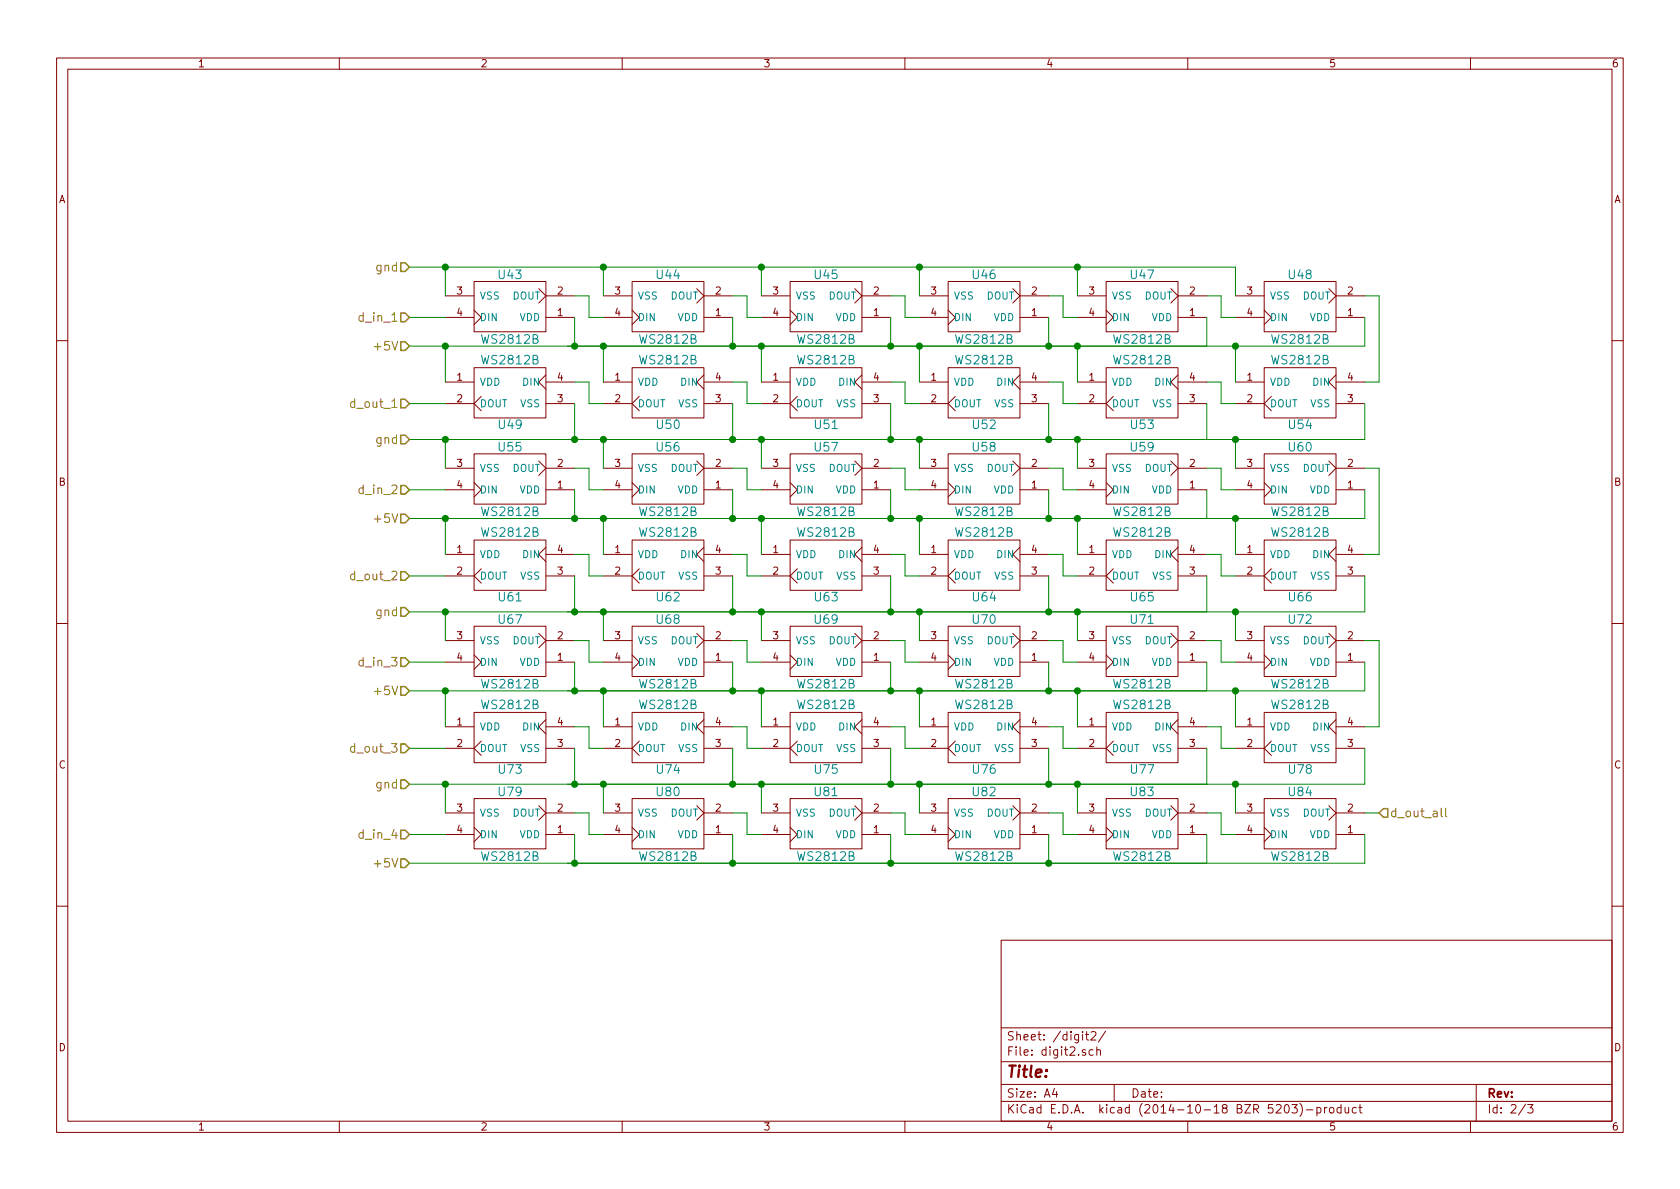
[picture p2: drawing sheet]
EESchema Schematic File Version 2
LIBS:power
LIBS:device
LIBS:transistors
LIBS:conn
LIBS:linear
LIBS:regul
LIBS:74xx
LIBS:cmos4000
LIBS:adc-dac
LIBS:memory
LIBS:xilinx
LIBS:special
LIBS:microcontrollers
LIBS:dsp
LIBS:microchip
LIBS:analog_switches
LIBS:motorola
LIBS:texas
LIBS:intel
LIBS:audio
LIBS:interface
LIBS:digital-audio
LIBS:philips
LIBS:display
LIBS:cypress
LIBS:siliconi
LIBS:opto
LIBS:atmel
LIBS:contrib
LIBS:valves
LIBS:kicadlib
LIBS:rgb_banner-cache
EELAYER 25 0
EELAYER END
$Descr A4 11693 8268
encoding utf-8
Sheet 2 3
Title ""
Date ""
Rev ""
Comp ""
Comment1 ""
Comment2 ""
Comment3 ""
Comment4 ""
$EndDescr
$Comp
L WS2812B U43
U 1 1
P 3550 2150
F 0 "U43" H 3550 1900 60  0000 C CNN
F 1 "WS2812B" H 3550 2350 60  0000 C CNN
F 2 "kicadlib:WS2812B_SMD_5050" H 3850 2000 60  0001 C CNN
F 3 "" H 3850 2000 60  0000 C CNN
	1    3550 2150
	-1   0    0    1   
$EndComp
$Comp
L WS2812B U44
U 1 1
P 4650 2150
F 0 "U44" H 4650 1900 60  0000 C CNN
F 1 "WS2812B" H 4650 2350 60  0000 C CNN
F 2 "kicadlib:WS2812B_SMD_5050" H 4950 2000 60  0001 C CNN
F 3 "" H 4950 2000 60  0000 C CNN
	1    4650 2150
	-1   0    0    1   
$EndComp
$Comp
L WS2812B U45
U 1 1
P 5750 2150
F 0 "U45" H 5750 1900 60  0000 C CNN
F 1 "WS2812B" H 5750 2350 60  0000 C CNN
F 2 "kicadlib:WS2812B_SMD_5050" H 6050 2000 60  0001 C CNN
F 3 "" H 6050 2000 60  0000 C CNN
	1    5750 2150
	-1   0    0    1   
$EndComp
$Comp
L WS2812B U46
U 1 1
P 6850 2150
F 0 "U46" H 6850 1900 60  0000 C CNN
F 1 "WS2812B" H 6850 2350 60  0000 C CNN
F 2 "kicadlib:WS2812B_SMD_5050" H 7150 2000 60  0001 C CNN
F 3 "" H 7150 2000 60  0000 C CNN
	1    6850 2150
	-1   0    0    1   
$EndComp
$Comp
L WS2812B U47
U 1 1
P 7950 2150
F 0 "U47" H 7950 1900 60  0000 C CNN
F 1 "WS2812B" H 7950 2350 60  0000 C CNN
F 2 "kicadlib:WS2812B_SMD_5050" H 8250 2000 60  0001 C CNN
F 3 "" H 8250 2000 60  0000 C CNN
	1    7950 2150
	-1   0    0    1   
$EndComp
$Comp
L WS2812B U53
U 1 1
P 7950 2700
F 0 "U53" H 7950 2450 60  0000 C CNN
F 1 "WS2812B" H 7950 2900 60  0000 C CNN
F 2 "kicadlib:WS2812B_SMD_5050" H 8250 2550 60  0001 C CNN
F 3 "" H 8250 2550 60  0000 C CNN
	1    7950 2700
	1    0    0    -1  
$EndComp
$Comp
L WS2812B U52
U 1 1
P 6850 2700
F 0 "U52" H 6850 2450 60  0000 C CNN
F 1 "WS2812B" H 6850 2900 60  0000 C CNN
F 2 "kicadlib:WS2812B_SMD_5050" H 7150 2550 60  0001 C CNN
F 3 "" H 7150 2550 60  0000 C CNN
	1    6850 2700
	1    0    0    -1  
$EndComp
$Comp
L WS2812B U51
U 1 1
P 5750 2700
F 0 "U51" H 5750 2450 60  0000 C CNN
F 1 "WS2812B" H 5750 2900 60  0000 C CNN
F 2 "kicadlib:WS2812B_SMD_5050" H 6050 2550 60  0001 C CNN
F 3 "" H 6050 2550 60  0000 C CNN
	1    5750 2700
	1    0    0    -1  
$EndComp
$Comp
L WS2812B U50
U 1 1
P 4650 2700
F 0 "U50" H 4650 2450 60  0000 C CNN
F 1 "WS2812B" H 4650 2900 60  0000 C CNN
F 2 "kicadlib:WS2812B_SMD_5050" H 4950 2550 60  0001 C CNN
F 3 "" H 4950 2550 60  0000 C CNN
	1    4650 2700
	1    0    0    -1  
$EndComp
$Comp
L WS2812B U49
U 1 1
P 3550 2700
F 0 "U49" H 3550 2450 60  0000 C CNN
F 1 "WS2812B" H 3550 2900 60  0000 C CNN
F 2 "kicadlib:WS2812B_SMD_5050" H 3850 2550 60  0001 C CNN
F 3 "" H 3850 2550 60  0000 C CNN
	1    3550 2700
	1    0    0    -1  
$EndComp
$Comp
L WS2812B U55
U 1 1
P 3550 3350
F 0 "U55" H 3550 3100 60  0000 C CNN
F 1 "WS2812B" H 3550 3550 60  0000 C CNN
F 2 "kicadlib:WS2812B_SMD_5050" H 3850 3200 60  0001 C CNN
F 3 "" H 3850 3200 60  0000 C CNN
	1    3550 3350
	-1   0    0    1   
$EndComp
$Comp
L WS2812B U56
U 1 1
P 4650 3350
F 0 "U56" H 4650 3100 60  0000 C CNN
F 1 "WS2812B" H 4650 3550 60  0000 C CNN
F 2 "kicadlib:WS2812B_SMD_5050" H 4950 3200 60  0001 C CNN
F 3 "" H 4950 3200 60  0000 C CNN
	1    4650 3350
	-1   0    0    1   
$EndComp
$Comp
L WS2812B U57
U 1 1
P 5750 3350
F 0 "U57" H 5750 3100 60  0000 C CNN
F 1 "WS2812B" H 5750 3550 60  0000 C CNN
F 2 "kicadlib:WS2812B_SMD_5050" H 6050 3200 60  0001 C CNN
F 3 "" H 6050 3200 60  0000 C CNN
	1    5750 3350
	-1   0    0    1   
$EndComp
$Comp
L WS2812B U58
U 1 1
P 6850 3350
F 0 "U58" H 6850 3100 60  0000 C CNN
F 1 "WS2812B" H 6850 3550 60  0000 C CNN
F 2 "kicadlib:WS2812B_SMD_5050" H 7150 3200 60  0001 C CNN
F 3 "" H 7150 3200 60  0000 C CNN
	1    6850 3350
	-1   0    0    1   
$EndComp
$Comp
L WS2812B U59
U 1 1
P 7950 3350
F 0 "U59" H 7950 3100 60  0000 C CNN
F 1 "WS2812B" H 7950 3550 60  0000 C CNN
F 2 "kicadlib:WS2812B_SMD_5050" H 8250 3200 60  0001 C CNN
F 3 "" H 8250 3200 60  0000 C CNN
	1    7950 3350
	-1   0    0    1   
$EndComp
$Comp
L WS2812B U65
U 1 1
P 7950 3900
F 0 "U65" H 7950 3650 60  0000 C CNN
F 1 "WS2812B" H 7950 4100 60  0000 C CNN
F 2 "kicadlib:WS2812B_SMD_5050" H 8250 3750 60  0001 C CNN
F 3 "" H 8250 3750 60  0000 C CNN
	1    7950 3900
	1    0    0    -1  
$EndComp
$Comp
L WS2812B U64
U 1 1
P 6850 3900
F 0 "U64" H 6850 3650 60  0000 C CNN
F 1 "WS2812B" H 6850 4100 60  0000 C CNN
F 2 "kicadlib:WS2812B_SMD_5050" H 7150 3750 60  0001 C CNN
F 3 "" H 7150 3750 60  0000 C CNN
	1    6850 3900
	1    0    0    -1  
$EndComp
$Comp
L WS2812B U63
U 1 1
P 5750 3900
F 0 "U63" H 5750 3650 60  0000 C CNN
F 1 "WS2812B" H 5750 4100 60  0000 C CNN
F 2 "kicadlib:WS2812B_SMD_5050" H 6050 3750 60  0001 C CNN
F 3 "" H 6050 3750 60  0000 C CNN
	1    5750 3900
	1    0    0    -1  
$EndComp
$Comp
L WS2812B U62
U 1 1
P 4650 3900
F 0 "U62" H 4650 3650 60  0000 C CNN
F 1 "WS2812B" H 4650 4100 60  0000 C CNN
F 2 "kicadlib:WS2812B_SMD_5050" H 4950 3750 60  0001 C CNN
F 3 "" H 4950 3750 60  0000 C CNN
	1    4650 3900
	1    0    0    -1  
$EndComp
$Comp
L WS2812B U61
U 1 1
P 3550 3900
F 0 "U61" H 3550 3650 60  0000 C CNN
F 1 "WS2812B" H 3550 4100 60  0000 C CNN
F 2 "kicadlib:WS2812B_SMD_5050" H 3850 3750 60  0001 C CNN
F 3 "" H 3850 3750 60  0000 C CNN
	1    3550 3900
	1    0    0    -1  
$EndComp
$Comp
L WS2812B U67
U 1 1
P 3550 4550
F 0 "U67" H 3550 4300 60  0000 C CNN
F 1 "WS2812B" H 3550 4750 60  0000 C CNN
F 2 "kicadlib:WS2812B_SMD_5050" H 3850 4400 60  0001 C CNN
F 3 "" H 3850 4400 60  0000 C CNN
	1    3550 4550
	-1   0    0    1   
$EndComp
$Comp
L WS2812B U68
U 1 1
P 4650 4550
F 0 "U68" H 4650 4300 60  0000 C CNN
F 1 "WS2812B" H 4650 4750 60  0000 C CNN
F 2 "kicadlib:WS2812B_SMD_5050" H 4950 4400 60  0001 C CNN
F 3 "" H 4950 4400 60  0000 C CNN
	1    4650 4550
	-1   0    0    1   
$EndComp
$Comp
L WS2812B U69
U 1 1
P 5750 4550
F 0 "U69" H 5750 4300 60  0000 C CNN
F 1 "WS2812B" H 5750 4750 60  0000 C CNN
F 2 "kicadlib:WS2812B_SMD_5050" H 6050 4400 60  0001 C CNN
F 3 "" H 6050 4400 60  0000 C CNN
	1    5750 4550
	-1   0    0    1   
$EndComp
$Comp
L WS2812B U70
U 1 1
P 6850 4550
F 0 "U70" H 6850 4300 60  0000 C CNN
F 1 "WS2812B" H 6850 4750 60  0000 C CNN
F 2 "kicadlib:WS2812B_SMD_5050" H 7150 4400 60  0001 C CNN
F 3 "" H 7150 4400 60  0000 C CNN
	1    6850 4550
	-1   0    0    1   
$EndComp
$Comp
L WS2812B U71
U 1 1
P 7950 4550
F 0 "U71" H 7950 4300 60  0000 C CNN
F 1 "WS2812B" H 7950 4750 60  0000 C CNN
F 2 "kicadlib:WS2812B_SMD_5050" H 8250 4400 60  0001 C CNN
F 3 "" H 8250 4400 60  0000 C CNN
	1    7950 4550
	-1   0    0    1   
$EndComp
$Comp
L WS2812B U77
U 1 1
P 7950 5100
F 0 "U77" H 7950 4850 60  0000 C CNN
F 1 "WS2812B" H 7950 5300 60  0000 C CNN
F 2 "kicadlib:WS2812B_SMD_5050" H 8250 4950 60  0001 C CNN
F 3 "" H 8250 4950 60  0000 C CNN
	1    7950 5100
	1    0    0    -1  
$EndComp
$Comp
L WS2812B U76
U 1 1
P 6850 5100
F 0 "U76" H 6850 4850 60  0000 C CNN
F 1 "WS2812B" H 6850 5300 60  0000 C CNN
F 2 "kicadlib:WS2812B_SMD_5050" H 7150 4950 60  0001 C CNN
F 3 "" H 7150 4950 60  0000 C CNN
	1    6850 5100
	1    0    0    -1  
$EndComp
$Comp
L WS2812B U75
U 1 1
P 5750 5100
F 0 "U75" H 5750 4850 60  0000 C CNN
F 1 "WS2812B" H 5750 5300 60  0000 C CNN
F 2 "kicadlib:WS2812B_SMD_5050" H 6050 4950 60  0001 C CNN
F 3 "" H 6050 4950 60  0000 C CNN
	1    5750 5100
	1    0    0    -1  
$EndComp
$Comp
L WS2812B U74
U 1 1
P 4650 5100
F 0 "U74" H 4650 4850 60  0000 C CNN
F 1 "WS2812B" H 4650 5300 60  0000 C CNN
F 2 "kicadlib:WS2812B_SMD_5050" H 4950 4950 60  0001 C CNN
F 3 "" H 4950 4950 60  0000 C CNN
	1    4650 5100
	1    0    0    -1  
$EndComp
$Comp
L WS2812B U73
U 1 1
P 3550 5100
F 0 "U73" H 3550 4850 60  0000 C CNN
F 1 "WS2812B" H 3550 5300 60  0000 C CNN
F 2 "kicadlib:WS2812B_SMD_5050" H 3850 4950 60  0001 C CNN
F 3 "" H 3850 4950 60  0000 C CNN
	1    3550 5100
	1    0    0    -1  
$EndComp
$Comp
L WS2812B U79
U 1 1
P 3550 5750
F 0 "U79" H 3550 5500 60  0000 C CNN
F 1 "WS2812B" H 3550 5950 60  0000 C CNN
F 2 "kicadlib:WS2812B_SMD_5050" H 3850 5600 60  0001 C CNN
F 3 "" H 3850 5600 60  0000 C CNN
	1    3550 5750
	-1   0    0    1   
$EndComp
$Comp
L WS2812B U80
U 1 1
P 4650 5750
F 0 "U80" H 4650 5500 60  0000 C CNN
F 1 "WS2812B" H 4650 5950 60  0000 C CNN
F 2 "kicadlib:WS2812B_SMD_5050" H 4950 5600 60  0001 C CNN
F 3 "" H 4950 5600 60  0000 C CNN
	1    4650 5750
	-1   0    0    1   
$EndComp
$Comp
L WS2812B U81
U 1 1
P 5750 5750
F 0 "U81" H 5750 5500 60  0000 C CNN
F 1 "WS2812B" H 5750 5950 60  0000 C CNN
F 2 "kicadlib:WS2812B_SMD_5050" H 6050 5600 60  0001 C CNN
F 3 "" H 6050 5600 60  0000 C CNN
	1    5750 5750
	-1   0    0    1   
$EndComp
$Comp
L WS2812B U82
U 1 1
P 6850 5750
F 0 "U82" H 6850 5500 60  0000 C CNN
F 1 "WS2812B" H 6850 5950 60  0000 C CNN
F 2 "kicadlib:WS2812B_SMD_5050" H 7150 5600 60  0001 C CNN
F 3 "" H 7150 5600 60  0000 C CNN
	1    6850 5750
	-1   0    0    1   
$EndComp
$Comp
L WS2812B U83
U 1 1
P 7950 5750
F 0 "U83" H 7950 5500 60  0000 C CNN
F 1 "WS2812B" H 7950 5950 60  0000 C CNN
F 2 "kicadlib:WS2812B_SMD_5050" H 8250 5600 60  0001 C CNN
F 3 "" H 8250 5600 60  0000 C CNN
	1    7950 5750
	-1   0    0    1   
$EndComp
$Comp
L WS2812B U48
U 1 1
P 9050 2150
F 0 "U48" H 9050 1900 60  0000 C CNN
F 1 "WS2812B" H 9050 2350 60  0000 C CNN
F 2 "kicadlib:WS2812B_SMD_5050" H 9350 2000 60  0001 C CNN
F 3 "" H 9350 2000 60  0000 C CNN
	1    9050 2150
	-1   0    0    1   
$EndComp
$Comp
L WS2812B U54
U 1 1
P 9050 2700
F 0 "U54" H 9050 2450 60  0000 C CNN
F 1 "WS2812B" H 9050 2900 60  0000 C CNN
F 2 "kicadlib:WS2812B_SMD_5050" H 9350 2550 60  0001 C CNN
F 3 "" H 9350 2550 60  0000 C CNN
	1    9050 2700
	1    0    0    -1  
$EndComp
$Comp
L WS2812B U60
U 1 1
P 9050 3350
F 0 "U60" H 9050 3100 60  0000 C CNN
F 1 "WS2812B" H 9050 3550 60  0000 C CNN
F 2 "kicadlib:WS2812B_SMD_5050" H 9350 3200 60  0001 C CNN
F 3 "" H 9350 3200 60  0000 C CNN
	1    9050 3350
	-1   0    0    1   
$EndComp
$Comp
L WS2812B U66
U 1 1
P 9050 3900
F 0 "U66" H 9050 3650 60  0000 C CNN
F 1 "WS2812B" H 9050 4100 60  0000 C CNN
F 2 "kicadlib:WS2812B_SMD_5050" H 9350 3750 60  0001 C CNN
F 3 "" H 9350 3750 60  0000 C CNN
	1    9050 3900
	1    0    0    -1  
$EndComp
$Comp
L WS2812B U72
U 1 1
P 9050 4550
F 0 "U72" H 9050 4300 60  0000 C CNN
F 1 "WS2812B" H 9050 4750 60  0000 C CNN
F 2 "kicadlib:WS2812B_SMD_5050" H 9350 4400 60  0001 C CNN
F 3 "" H 9350 4400 60  0000 C CNN
	1    9050 4550
	-1   0    0    1   
$EndComp
$Comp
L WS2812B U78
U 1 1
P 9050 5100
F 0 "U78" H 9050 4850 60  0000 C CNN
F 1 "WS2812B" H 9050 5300 60  0000 C CNN
F 2 "kicadlib:WS2812B_SMD_5050" H 9350 4950 60  0001 C CNN
F 3 "" H 9350 4950 60  0000 C CNN
	1    9050 5100
	1    0    0    -1  
$EndComp
$Comp
L WS2812B U84
U 1 1
P 9050 5750
F 0 "U84" H 9050 5500 60  0000 C CNN
F 1 "WS2812B" H 9050 5950 60  0000 C CNN
F 2 "kicadlib:WS2812B_SMD_5050" H 9350 5600 60  0001 C CNN
F 3 "" H 9350 5600 60  0000 C CNN
	1    9050 5750
	-1   0    0    1   
$EndComp
Connection ~ 8600 3050
Wire Wire Line
	8600 3050 8600 3250
Wire Wire Line
	8500 3250 8400 3250
Wire Wire Line
	8500 3400 8500 3250
Wire Wire Line
	8600 3400 8500 3400
Wire Wire Line
	9600 3250 9500 3250
Wire Wire Line
	9600 3850 9600 3250
Wire Wire Line
	9500 3850 9600 3850
Connection ~ 8600 3600
Wire Wire Line
	8600 3600 8600 3850
Wire Wire Line
	8500 3850 8400 3850
Wire Wire Line
	8500 4000 8500 3850
Wire Wire Line
	8600 4000 8500 4000
Connection ~ 8600 4250
Wire Wire Line
	8600 4250 8600 4450
Wire Wire Line
	8500 4450 8400 4450
Wire Wire Line
	8500 4600 8500 4450
Wire Wire Line
	8600 4600 8500 4600
Wire Wire Line
	9600 4450 9500 4450
Wire Wire Line
	9600 5050 9600 4450
Wire Wire Line
	9500 5050 9600 5050
Connection ~ 8600 4800
Wire Wire Line
	8600 4800 8600 5050
Wire Wire Line
	8500 5050 8400 5050
Wire Wire Line
	8500 5200 8500 5050
Wire Wire Line
	8600 5200 8500 5200
Wire Wire Line
	9500 5650 9600 5650
Connection ~ 8600 5450
Wire Wire Line
	8600 5450 8600 5650
Wire Wire Line
	8500 5800 8600 5800
Wire Wire Line
	8500 5650 8500 5800
Wire Wire Line
	8400 5650 8500 5650
Wire Wire Line
	3950 5450 9500 5450
Wire Wire Line
	9500 6000 9500 5800
Wire Wire Line
	3950 6000 9500 6000
Wire Wire Line
	9500 5450 9500 5200
Wire Wire Line
	3950 4250 9500 4250
Wire Wire Line
	9500 4800 9500 4600
Wire Wire Line
	3950 4800 9500 4800
Wire Wire Line
	9500 4250 9500 4000
Wire Wire Line
	3950 3050 9500 3050
Wire Wire Line
	9500 3600 9500 3400
Wire Wire Line
	3950 3600 9500 3600
Wire Wire Line
	9500 3050 9500 2800
Wire Wire Line
	9500 2400 9500 2200
Wire Wire Line
	3950 2400 9500 2400
Wire Wire Line
	2850 4000 3100 4000
Wire Wire Line
	2850 4600 3100 4600
Wire Wire Line
	2850 5200 3100 5200
Wire Wire Line
	2850 5800 3100 5800
Wire Wire Line
	2850 3400 3100 3400
Wire Wire Line
	2850 2800 3100 2800
Connection ~ 7500 3050
Connection ~ 7500 4250
Connection ~ 7500 5450
Connection ~ 6400 5450
Wire Wire Line
	7500 5450 7500 5650
Connection ~ 5300 5450
Wire Wire Line
	6400 5450 6400 5650
Connection ~ 4200 5450
Wire Wire Line
	5300 5450 5300 5650
Connection ~ 3100 5450
Wire Wire Line
	4200 5450 4200 5650
Wire Wire Line
	2850 5450 8400 5450
Wire Wire Line
	3100 5650 3100 5450
Connection ~ 7300 6000
Wire Wire Line
	8400 6000 8400 5800
Connection ~ 6200 6000
Wire Wire Line
	7300 6000 7300 5800
Connection ~ 5100 6000
Wire Wire Line
	6200 6000 6200 5800
Connection ~ 4000 6000
Wire Wire Line
	5100 6000 5100 5800
Wire Wire Line
	4000 6000 4000 5800
Wire Wire Line
	2850 6000 8400 6000
Wire Wire Line
	7400 5800 7500 5800
Wire Wire Line
	7400 5650 7400 5800
Wire Wire Line
	7400 5650 7300 5650
Wire Wire Line
	6300 5800 6400 5800
Wire Wire Line
	6300 5650 6300 5800
Wire Wire Line
	6200 5650 6300 5650
Wire Wire Line
	5200 5800 5300 5800
Wire Wire Line
	5200 5650 5200 5800
Wire Wire Line
	5100 5650 5200 5650
Wire Wire Line
	4100 5800 4200 5800
Wire Wire Line
	4100 5650 4100 5800
Wire Wire Line
	4000 5650 4100 5650
Connection ~ 4200 4800
Wire Wire Line
	4200 4800 4200 5050
Connection ~ 5300 4800
Wire Wire Line
	5300 4800 5300 5050
Connection ~ 6400 4800
Wire Wire Line
	6400 4800 6400 5050
Connection ~ 7500 4800
Wire Wire Line
	7500 4800 7500 5050
Connection ~ 7300 5450
Wire Wire Line
	8400 5450 8400 5200
Connection ~ 6200 5450
Wire Wire Line
	7300 5450 7300 5200
Connection ~ 5100 5450
Wire Wire Line
	6200 5450 6200 5200
Connection ~ 4000 5450
Wire Wire Line
	5100 5450 5100 5200
Wire Wire Line
	7400 5200 7500 5200
Wire Wire Line
	7400 5050 7400 5200
Wire Wire Line
	7300 5050 7400 5050
Wire Wire Line
	6300 5200 6400 5200
Wire Wire Line
	6300 5050 6300 5200
Wire Wire Line
	6200 5050 6300 5050
Wire Wire Line
	5200 5200 5300 5200
Wire Wire Line
	5200 5050 5200 5200
Wire Wire Line
	5100 5050 5200 5050
Wire Wire Line
	4100 5200 4200 5200
Wire Wire Line
	4100 5050 4100 5200
Wire Wire Line
	4000 5050 4100 5050
Wire Wire Line
	4000 5450 4000 5200
Connection ~ 3100 4800
Wire Wire Line
	3100 5050 3100 4800
Connection ~ 6400 4250
Wire Wire Line
	7500 4250 7500 4450
Connection ~ 5300 4250
Wire Wire Line
	6400 4250 6400 4450
Connection ~ 4200 4250
Wire Wire Line
	5300 4250 5300 4450
Connection ~ 3100 4250
Wire Wire Line
	4200 4250 4200 4450
Wire Wire Line
	2850 4250 8400 4250
Wire Wire Line
	3100 4450 3100 4250
Connection ~ 7300 4800
Wire Wire Line
	8400 4800 8400 4600
Connection ~ 6200 4800
Wire Wire Line
	7300 4800 7300 4600
Connection ~ 5100 4800
Wire Wire Line
	6200 4800 6200 4600
Connection ~ 4000 4800
Wire Wire Line
	5100 4800 5100 4600
Wire Wire Line
	4000 4800 4000 4600
Wire Wire Line
	2850 4800 8400 4800
Wire Wire Line
	7400 4600 7500 4600
Wire Wire Line
	7400 4450 7400 4600
Wire Wire Line
	7400 4450 7300 4450
Wire Wire Line
	6300 4600 6400 4600
Wire Wire Line
	6300 4450 6300 4600
Wire Wire Line
	6200 4450 6300 4450
Wire Wire Line
	5200 4600 5300 4600
Wire Wire Line
	5200 4450 5200 4600
Wire Wire Line
	5100 4450 5200 4450
Wire Wire Line
	4100 4600 4200 4600
Wire Wire Line
	4100 4450 4100 4600
Wire Wire Line
	4000 4450 4100 4450
Connection ~ 4200 3600
Wire Wire Line
	4200 3600 4200 3850
Connection ~ 5300 3600
Wire Wire Line
	5300 3600 5300 3850
Connection ~ 6400 3600
Wire Wire Line
	6400 3600 6400 3850
Connection ~ 7500 3600
Wire Wire Line
	7500 3600 7500 3850
Connection ~ 7300 4250
Wire Wire Line
	8400 4250 8400 4000
Connection ~ 6200 4250
Wire Wire Line
	7300 4250 7300 4000
Connection ~ 5100 4250
Wire Wire Line
	6200 4250 6200 4000
Connection ~ 4000 4250
Wire Wire Line
	5100 4250 5100 4000
Wire Wire Line
	7400 4000 7500 4000
Wire Wire Line
	7400 3850 7400 4000
Wire Wire Line
	7300 3850 7400 3850
Wire Wire Line
	6300 4000 6400 4000
Wire Wire Line
	6300 3850 6300 4000
Wire Wire Line
	6200 3850 6300 3850
Wire Wire Line
	5200 4000 5300 4000
Wire Wire Line
	5200 3850 5200 4000
Wire Wire Line
	5100 3850 5200 3850
Wire Wire Line
	4100 4000 4200 4000
Wire Wire Line
	4100 3850 4100 4000
Wire Wire Line
	4000 3850 4100 3850
Wire Wire Line
	4000 4250 4000 4000
Connection ~ 3100 3600
Wire Wire Line
	3100 3850 3100 3600
Connection ~ 6400 3050
Wire Wire Line
	7500 3050 7500 3250
Connection ~ 5300 3050
Wire Wire Line
	6400 3050 6400 3250
Connection ~ 4200 3050
Wire Wire Line
	5300 3050 5300 3250
Connection ~ 3100 3050
Wire Wire Line
	4200 3050 4200 3250
Wire Wire Line
	2850 3050 8400 3050
Wire Wire Line
	3100 3250 3100 3050
Connection ~ 7300 3600
Wire Wire Line
	8400 3600 8400 3400
Connection ~ 6200 3600
Wire Wire Line
	7300 3600 7300 3400
Connection ~ 5100 3600
Wire Wire Line
	6200 3600 6200 3400
Connection ~ 4000 3600
Wire Wire Line
	5100 3600 5100 3400
Wire Wire Line
	4000 3600 4000 3400
Wire Wire Line
	2850 3600 8400 3600
Wire Wire Line
	7400 3400 7500 3400
Wire Wire Line
	7400 3250 7400 3400
Wire Wire Line
	7400 3250 7300 3250
Wire Wire Line
	6300 3400 6400 3400
Wire Wire Line
	6300 3250 6300 3400
Wire Wire Line
	6200 3250 6300 3250
Wire Wire Line
	5200 3400 5300 3400
Wire Wire Line
	5200 3250 5200 3400
Wire Wire Line
	5100 3250 5200 3250
Wire Wire Line
	4100 3400 4200 3400
Wire Wire Line
	4100 3250 4100 3400
Wire Wire Line
	4000 3250 4100 3250
Connection ~ 4200 2400
Wire Wire Line
	4200 2400 4200 2650
Connection ~ 5300 2400
Wire Wire Line
	5300 2400 5300 2650
Connection ~ 6400 2400
Wire Wire Line
	6400 2400 6400 2650
Connection ~ 7500 2400
Wire Wire Line
	7500 2400 7500 2650
Connection ~ 7300 3050
Wire Wire Line
	8400 3050 8400 2800
Connection ~ 6200 3050
Wire Wire Line
	7300 3050 7300 2800
Connection ~ 5100 3050
Wire Wire Line
	6200 3050 6200 2800
Connection ~ 4000 3050
Wire Wire Line
	5100 3050 5100 2800
Wire Wire Line
	7400 2800 7500 2800
Wire Wire Line
	7400 2650 7400 2800
Wire Wire Line
	7300 2650 7400 2650
Wire Wire Line
	6300 2800 6400 2800
Wire Wire Line
	6300 2650 6300 2800
Wire Wire Line
	6200 2650 6300 2650
Wire Wire Line
	5200 2800 5300 2800
Wire Wire Line
	5200 2650 5200 2800
Wire Wire Line
	5100 2650 5200 2650
Wire Wire Line
	4100 2800 4200 2800
Wire Wire Line
	4100 2650 4100 2800
Wire Wire Line
	4000 2650 4100 2650
Wire Wire Line
	4000 3050 4000 2800
Connection ~ 3100 2400
Wire Wire Line
	3100 2650 3100 2400
Connection ~ 6400 1850
Wire Wire Line
	7500 1850 7500 2050
Connection ~ 5300 1850
Wire Wire Line
	6400 1850 6400 2050
Connection ~ 4200 1850
Wire Wire Line
	5300 1850 5300 2050
Connection ~ 3100 1850
Wire Wire Line
	4200 1850 4200 2050
Wire Wire Line
	2850 1850 8600 1850
Wire Wire Line
	3100 2050 3100 1850
Connection ~ 7300 2400
Wire Wire Line
	8400 2400 8400 2200
Connection ~ 6200 2400
Wire Wire Line
	7300 2400 7300 2200
Connection ~ 5100 2400
Wire Wire Line
	6200 2400 6200 2200
Connection ~ 4000 2400
Wire Wire Line
	5100 2400 5100 2200
Wire Wire Line
	4000 2400 4000 2200
Wire Wire Line
	2850 2400 8400 2400
Wire Wire Line
	7400 2200 7500 2200
Wire Wire Line
	7400 2050 7400 2200
Wire Wire Line
	7400 2050 7300 2050
Wire Wire Line
	6300 2200 6400 2200
Wire Wire Line
	6300 2050 6300 2200
Wire Wire Line
	6200 2050 6300 2050
Wire Wire Line
	5200 2200 5300 2200
Wire Wire Line
	5200 2050 5200 2200
Wire Wire Line
	5100 2050 5200 2050
Wire Wire Line
	4100 2200 4200 2200
Wire Wire Line
	4100 2050 4100 2200
Wire Wire Line
	4000 2050 4100 2050
Wire Wire Line
	2850 2200 3100 2200
Wire Wire Line
	8400 2050 8500 2050
Wire Wire Line
	8500 2050 8500 2200
Wire Wire Line
	8500 2200 8600 2200
Wire Wire Line
	8600 1850 8600 2050
Connection ~ 7500 1850
Wire Wire Line
	9500 2050 9600 2050
Wire Wire Line
	9600 2050 9600 2650
Wire Wire Line
	9600 2650 9500 2650
Wire Wire Line
	8600 2800 8500 2800
Wire Wire Line
	8500 2800 8500 2650
Wire Wire Line
	8500 2650 8400 2650
Wire Wire Line
	8600 2650 8600 2400
Connection ~ 8600 2400
Text HLabel 2850 1850 0    60   Input ~ 0
gnd
Text HLabel 2850 2200 0    60   Input ~ 0
d_in_1
Text HLabel 2850 2400 0    60   Input ~ 0
+5V
Text HLabel 9600 5650 2    60   Input ~ 0
d_out_all
Text HLabel 2850 3600 0    60   Input ~ 0
+5V
Text HLabel 2850 4800 0    60   Input ~ 0
+5V
Text HLabel 2850 6000 0    60   Input ~ 0
+5V
Text HLabel 2850 3050 0    60   Input ~ 0
gnd
Text HLabel 2850 4250 0    60   Input ~ 0
gnd
Text HLabel 2850 5450 0    60   Input ~ 0
gnd
Text HLabel 2850 3400 0    60   Input ~ 0
d_in_2
Text HLabel 2850 4600 0    60   Input ~ 0
d_in_3
Text HLabel 2850 2800 0    60   Input ~ 0
d_out_1
Text HLabel 2850 4000 0    60   Input ~ 0
d_out_2
Text HLabel 2850 5200 0    60   Input ~ 0
d_out_3
Text HLabel 2850 5800 0    60   Input ~ 0
d_in_4
$EndSCHEMATC
